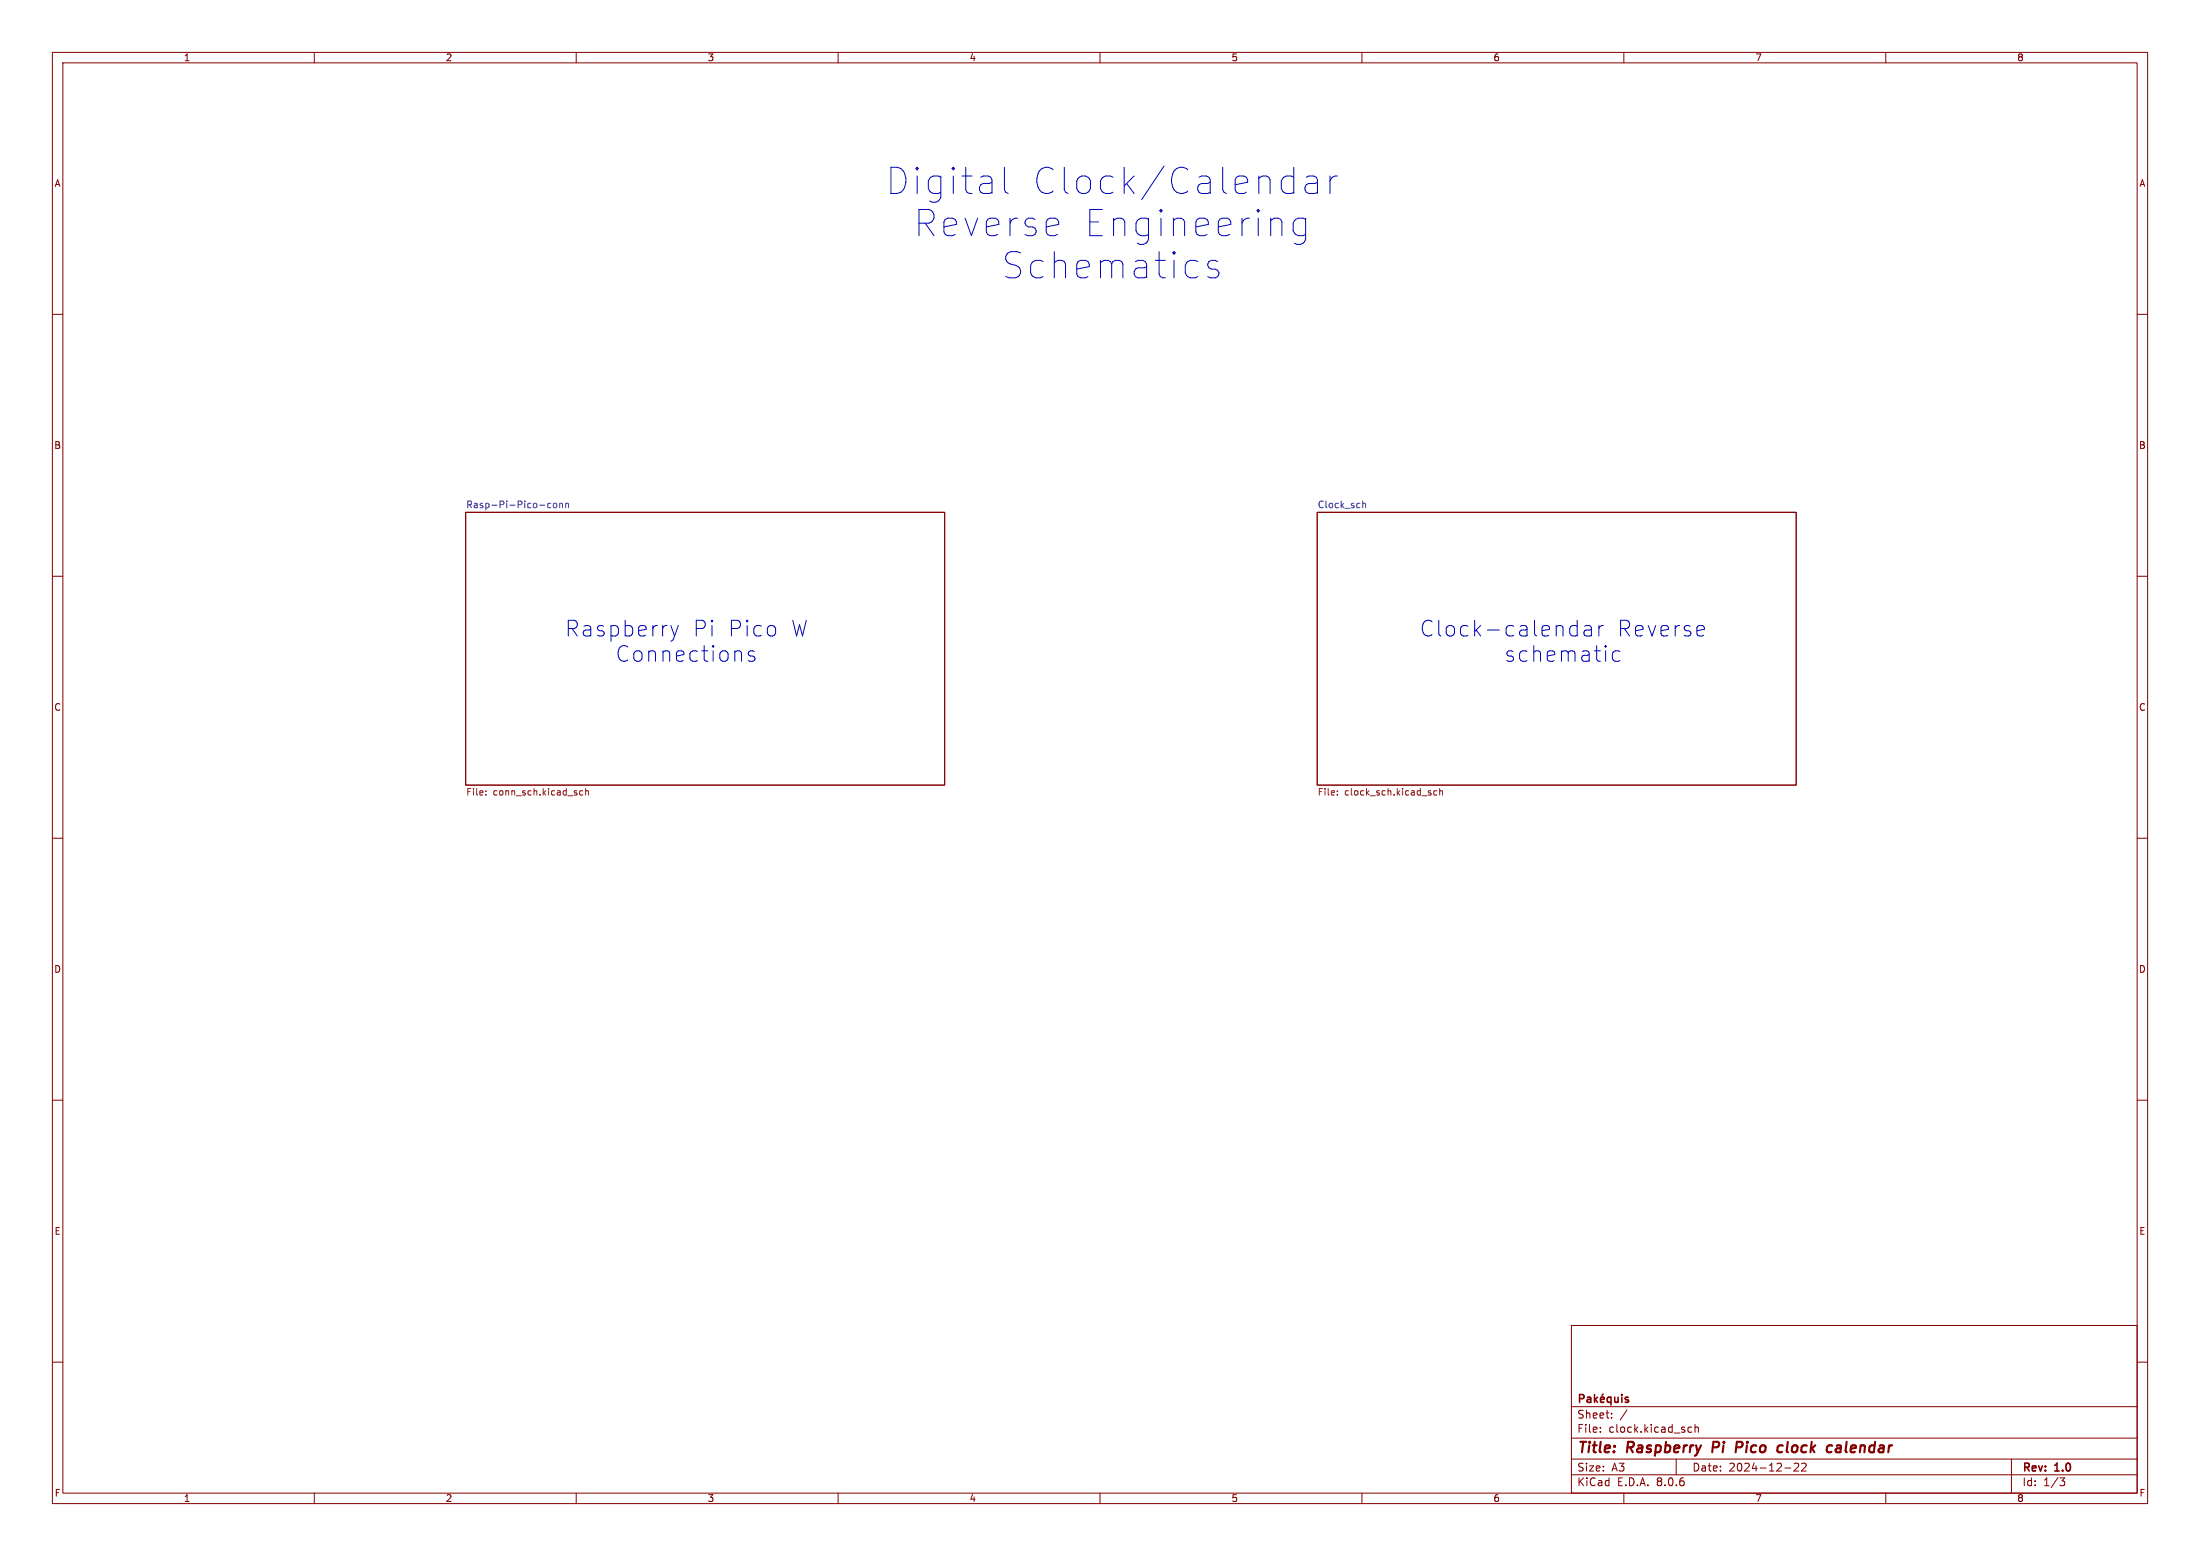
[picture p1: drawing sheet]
<svg xmlns="http://www.w3.org/2000/svg" width="420mm" height="297mm" viewBox="0 0 420 297" stroke-linecap="round" stroke-linejoin="round" font-family="sans-serif">
<g fill="none" stroke="#840000" stroke-width=".19">
<path d="M10 10h400v277h-400zM12 12h396v273h-396zM60 10v2M110 10v2M160 10v2M210 10v2M260 10v2M310 10v2M360 10v2M10 60h2M408 60h2M88.9 97.8h91.4v52.1h-91.4z"/>
<path d="M251.5 97.8h91.4v52.1h-91.4zM10 110h2M408 110h2M10 160h2M408 160h2M10 210h2M408 210h2M10 260h2M300 253h108v32h-108zM408 260h2M300 278.5h108M300 274.5h108"/>
<path d="M300 268.5h108M305.5 273.2v.2M305.5 272.5v.1M307.7 270.5v.2M307.7 269.8v.1M310.6 269.1l-1.3 1.9M320 278.5v3M322.2 273.1l.3 .3 .4-.1M322.9 272.5l-.4-.1-.3 .3M323.6 272.5l.2-.1 .4 .1v.9M323.6 271.9v1.5M342.5 279.4l.6-.1 .2 .1 .1 .3-1 1.1h1"/>
<path d="M343.9 279.4l.6-.1 .2 .1 .1 .3-.9 1.1h.9M384 278.5v6.5M60 285v2M110 285v2M160 285v2M210 285v2M260 285v2M300 281.5h108M310 285v2M340.7 280.2h1.2M360 285v2M393.2 282.1h1l-.5 .6 .4 .1 .1 .5-.3 .3h-.5"/>
</g>
<path d="M327.1 275.2l-.2 2M332.3 275.2h-.7l-.3 2M332.4 276.2l-.9 .1M339.8 275.9l.5 .1M340.2 277.1l-.6 .1M350.6 276h.8M351.4 276.3l-.6 .1a.4 .4 0 0 0-.4 .4 .4 .4 0 0 0 .3 .4l.6-.1" fill="none" stroke="#840000" stroke-width=".4"/>
<g fill="none" stroke="#840000" stroke-width=".3">
<path d="M301.5 267l.8-.1 .1-.2-.1-.4-.2-.1h-.6v1.5M303 266.8h.6l.1 .9M303.7 267l-.5 .1a.29 .29 0 0 0-.2 .3 .29 .29 0 0 0 .2 .3l.5-.1M304.4 266.2v1.5M304.5 267.1l.5 .6M305 266.7l-.6 .6M305.5 267.2l.8-.2-.1-.2-.4-.1-.3 .2 .1 .7h.6M306 266.1l-.2 .2M307.5 266.8l-.4-.1-.3 .3 .2 .6h.5M307.5 266.7v1.5M308.3 266.7v.9l.4 .1 .2-.2M308.9 266.7v1"/>
<path d="M309.6 266.2v.1M309.6 266.7v1M310.8 266.8l-.3-.1-.2 .2v.2l.5 .2v.3h-.5"/>
</g>
<path d="M105.1 96.1h-.3l-.3 .2 .2 .6h.4M105.8 96.1h.3l.2 .2v.4l-.2 .2h-.3l-.2-.2zM106.8 96.2l.2-.1h.3l.1 .8M106.8 96.1v.8M108 96.2l.2-.1h.3v.8M108 96.1v.8M260.1 96.2l.2-.1h.3l.1 .8M260.1 95.6v1.3" fill="none" stroke="#006464" stroke-width=".19"/>
<path d="M92.7 151.6v.2M92.7 151v.1M111.3 151l-.4-.1-.2 .3 .1 .5h.5M111.8 151l.2-.1 .3 .1v.8M111.8 150.5v1.3M255.3 151.6v.2M255.3 151v.1M274.3 151l-.4-.1-.2 .3 .1 .5h.5M274.8 151l.2-.1 .3 .1 .1 .8M274.8 150.5v1.3" fill="none" stroke="#725600" stroke-width=".19"/>
<g fill="none" stroke="#0000c2" stroke-width=".19">
<path d="M191.7 31.9v4.3l.3 .5 .5 .2M246.5 33.6l.5 .2M247 31.9v5M247 36.7l-.5 .2M249.4 33.8l.4-.2h1l.5 .2 .2 .5v2.6M251.5 34.8l-.5 .2h-1.2a.98 .98 0 0 0-.7 1 .98 .98 0 0 0 .7 .9h1.2l.5-.2M253.9 33.6v3.3M255.3 33.6a1.27 1.27 0 0 0-1.4 1M232.5 49.9l-.5-.2h-.7l-.5 .2-.2 .5 .2 .7 .5 .3h.7l.5 .2 .2 .5-.2 .7-.5 .2h-1l-.4-.2M249.2 41.6v4.1a1.36 1.36 0 0 1-2.1 .7M249.2 41.9l-.4-.3h-1l-.5 .3-.4 .7v1.4l.4 .7 .5 .3h1l.4-.3M128.1 119.4l.7 2"/>
<path d="M129.5 119.4l-.7 2M300.2 119.4l.9 .1M301.1 118.4v3M302.5 119.5l.3-.1 .9 .1 .1 .3v1.6M305.2 119.4v2M306.1 119.4a.76 .76 0 0 0-.9 .6M128.8 121.4l-.3 .7M144 124.4l-.7-.2-.3 .2-.2 .3 .2 .4 1 .3 .1 .3-.1 .4-.3 .1-.9-.1M301.1 121.3l-.9 .1M303.8 120.1l-.3 .2h-.7a.59 .59 0 0 0-.4 .5 .59 .59 0 0 0 .4 .6h.7l.3-.1M309.2 124.4l-.8-.2-.3 .2-.3 .4v.9l.3 .4 .3 .1 .8-.1"/>
</g>
<g font-size="7" fill="#0000c2">
<text x="169.2" y="37.4">Digital</text>
<text x="196.7" y="37.4">Clock/Calendar</text>
<text x="174.5" y="45.4">Reverse</text>
<text x="206.6" y="45.4">Engineering</text>
<text x="191.3" y="53.5">Schematics</text>
</g>
<g font-size="4.2" fill="#0000c2">
<text x="107.8" y="121.7">Raspberry</text>
<text x="132.1" y="121.7">Pi Pico</text>
<text x="150.6" y="121.7">W</text>
<text x="271" y="121.7">Clock-calendar</text>
<text x="308.6" y="121.7">Reverse</text>
<text x="117.5" y="126.6">Connections</text>
<text x="287.2" y="126.6">schematic</text>
</g>
<g font-size="2.8" fill="#840000">
<text x="301" y="277.9">Title:</text>
<text x="310.6" y="277.9">Raspberry</text>
<text x="327.7" y="277.9">Pi</text>
<text x="333" y="277.9">Pico</text>
<text x="341.8" y="277.9">clock</text>
<text x="352" y="277.9">calendar</text>
</g>
<g font-size="2.1" fill="#840000">
<text x="301" y="273.7">File:</text>
<text x="301" y="271">Sheet:</text>
<text x="307.1" y="273.7">clock.kicad_sch</text>
<text x="301" y="281.1">Size:</text>
<text x="307.6" y="281.1">A3</text>
<text x="323" y="281.1">Date:</text>
<text x="330" y="281.1">2024-12-22</text>
<text x="386" y="281.3">Rev:</text>
<text x="392.4" y="281.3">1.0</text>
<text x="301" y="283.9">KiCad</text>
<text x="308.7" y="283.9">E.D.A.</text>
<text x="316.3" y="283.9">8.0.6</text>
<text x="386" y="283.9">Id:</text>
<text x="390.1" y="283.9">1/3</text>
</g>
<g font-size="1.8" fill="#840000">
<text x="35" y="11.9">1</text>
<text x="85" y="11.9">2</text>
<text x="135" y="11.9">3</text>
<text x="185" y="11.9">4</text>
<text x="235" y="11.9">5</text>
<text x="285" y="11.9">6</text>
<text x="335" y="11.9">7</text>
<text x="385" y="11.9">8</text>
<text x="10.3" y="35.9">A</text>
<text x="408.3" y="35.9">A</text>
<text x="10.3" y="85.9">B</text>
<text x="408.2" y="85.9">B</text>
<text x="10.3" y="135.9">C</text>
<text x="408.2" y="135.9">C</text>
<text x="10.3" y="185.9">D</text>
<text x="408.2" y="185.9">D</text>
<text x="10.3" y="235.9">E</text>
<text x="408.3" y="235.9">E</text>
<text x="10.3" y="285.9">F</text>
<text x="35" y="286.9">1</text>
<text x="85" y="286.9">2</text>
<text x="135" y="286.9">3</text>
<text x="185" y="286.9">4</text>
<text x="235" y="286.9">5</text>
<text x="285" y="286.9">6</text>
<text x="335" y="286.9">7</text>
<text x="385" y="286.9">8</text>
<text x="408.3" y="285.9">F</text>
</g>
<g font-size="1.8" fill="#006464">
<text x="88.9" y="97.1">Rasp-Pi-Pico-conn</text>
<text x="251.5" y="97.1">Clock_sch</text>
</g>
<g font-size="1.8" fill="#725600">
<text x="88.9" y="152.2">File:</text>
<text x="94.1" y="152.2">conn_sch.kicad_sch</text>
<text x="251.5" y="152.2">File:</text>
<text x="256.7" y="152.2">clock_sch.kicad_sch</text>
</g>
</svg>
